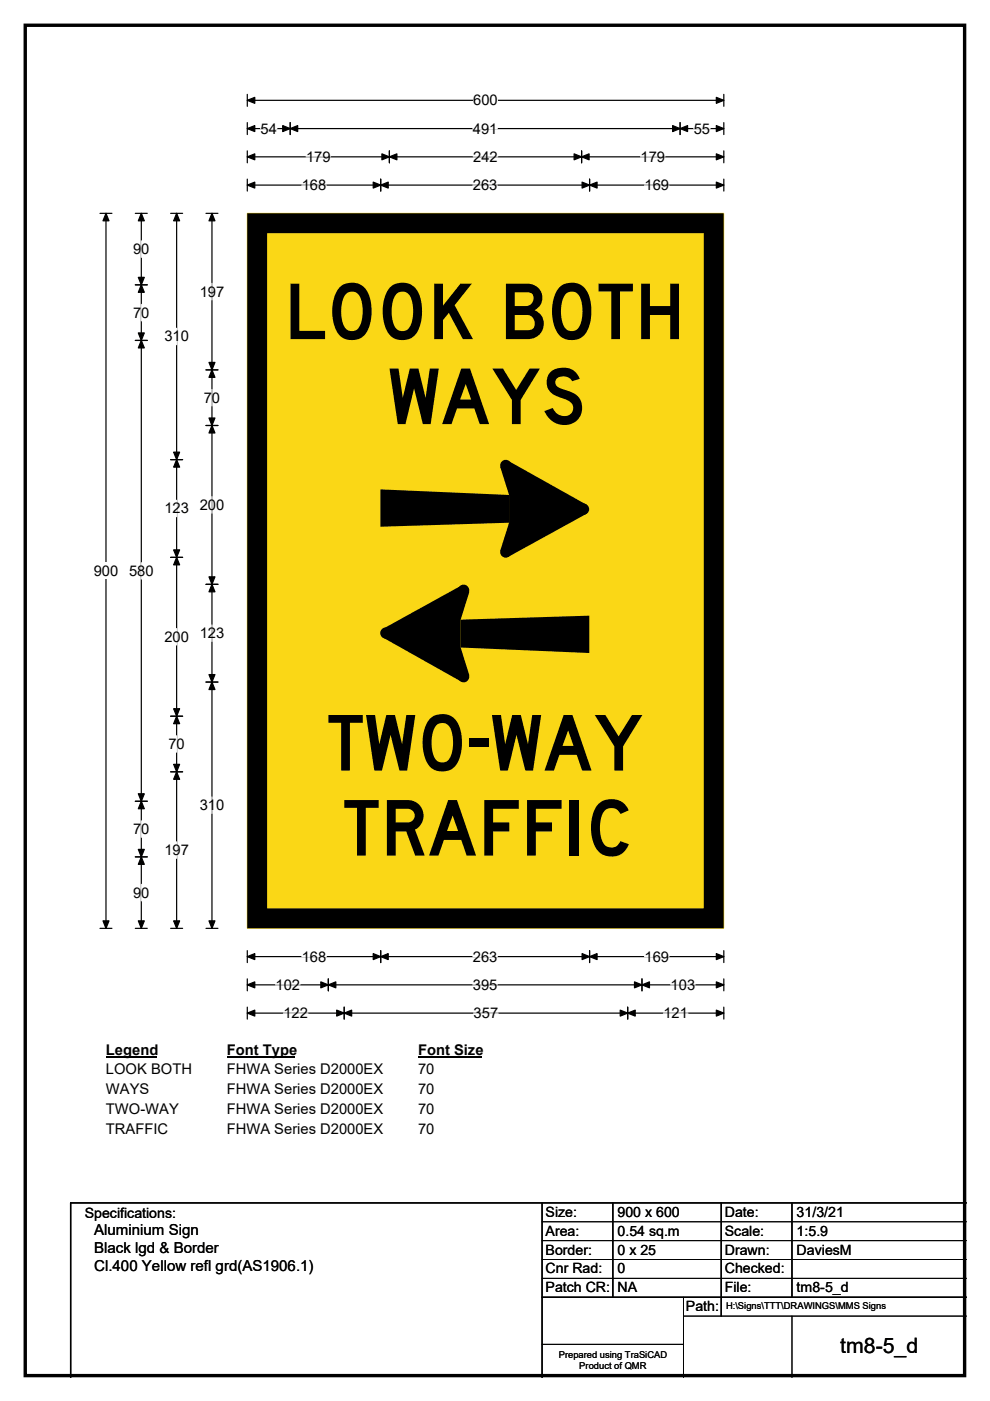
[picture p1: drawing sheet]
<svg xmlns="http://www.w3.org/2000/svg" width="210mm" height="297mm" viewBox="0 0 210 297" stroke-linecap="round" stroke-linejoin="round" font-family="sans-serif">
<path d="M5.4 5.4h199.2v286.3h-199.2z" fill="none" stroke="#000" stroke-width=".72"/>
<path d="M52.5 21.3h101M52.5 20v2.5M153.5 20v2.5" fill="none" stroke="#000" stroke-width=".25"/>
<path d="M52.5 21.3l1.5-.7v1.3zM151.9 20.6l1.6 .7-1.6 .6z" fill="#000" stroke="#000" stroke-width=".25"/>
<path d="M100.4 19.5h5.2v3.5h-5.2z" fill="#fff"/>
<g fill="none" stroke="#000" stroke-width=".25">
<path d="M52.5 27.3h101M52.5 26v2.5M52.5 32v2.5M52.5 38v2.5M52.5 33.3h101M52.5 39.2h101M61.6 26v2.5M80.8 38v2.5M82.6 32v2.5M123.4 32v2.5M125.1 38v2.5M144.3 26v2.5"/>
<path d="M153.5 26v2.5M153.5 32v2.5M153.5 38v2.5M21.2 45.2h2.5M22.5 45.2v151.6M21.2 196.8h2.5M52.5 201.5v2.6M52.5 207.5v2.6M52.5 213.5v2.6M52.5 202.8h101M52.5 208.8h101M52.5 214.8h101"/>
<path d="M69.6 207.5v2.6M73 213.5v2.6M80.8 201.5v2.6M125.1 201.5v2.6M133.1 213.5v2.6M136.2 207.5v2.6M153.5 201.5v2.6M153.5 213.5v2.6M153.5 207.5v2.6"/>
</g>
<g fill="#000" stroke="#000" stroke-width=".25">
<path d="M52.5 27.3l1.5-.7v1.3zM52.5 33.3l1.5-.7v1.3zM52.5 39.2l1.5-.6v1.3zM61.6 27.3l1.5-.7v1.3zM60 26.6l1.6 .7-1.6 .6zM80.8 39.2l1.5-.6v1.3zM79.2 38.6l1.6 .6-1.6 .7zM82.6 33.3l1.6-.7v1.3zM81 32.6l1.6 .7-1.6 .6zM121.8 32.6l1.6 .7-1.6 .6zM123.4 33.3l1.5-.7v1.3zM123.5 38.6l1.6 .6-1.6 .7z"/>
<path d="M125.1 39.2l1.5-.6v1.3zM142.7 26.6l1.6 .7-1.6 .6zM144.3 27.3l1.5-.7v1.3zM151.9 26.6l1.6 .7-1.6 .6zM151.9 32.6l1.6 .7-1.6 .6zM151.9 38.6l1.6 .6-1.6 .7zM22.5 45.2l.6 1.6h-1.3zM21.8 195.2h1.3l-.6 1.6zM52.5 202.8l1.5-.6v1.3zM52.5 208.8l1.5-.6v1.2zM52.5 214.8l1.5-.6v1.2zM69.6 208.8l1.6-.6v1.2z"/>
<path d="M68.1 208.2l1.5 .6-1.5 .6zM73 214.8l1.6-.6v1.2zM71.4 214.2l1.6 .6-1.6 .6zM80.8 202.8l1.5-.6v1.3zM79.2 202.2l1.6 .6-1.6 .7zM123.5 202.2l1.6 .6-1.6 .7zM125.1 202.8l1.5-.6v1.3zM131.6 214.2l1.5 .6-1.5 .6zM133.1 214.8l1.6-.6v1.2zM134.6 208.2l1.6 .6-1.6 .6zM136.2 208.8l1.6-.6v1.2zM151.9 202.2l1.6 .6-1.6 .7z"/>
<path d="M151.9 208.2l1.6 .6-1.6 .6zM151.9 214.2l1.6 .6-1.6 .6z"/>
</g>
<g fill="none" stroke="#fff" stroke-width=".25">
<path d="M55.3 27.3h3.4M64 39.2h5.2M64.9 33.3h5.2M100.3 27.3h5.2M100.3 39.2h5.2M100.4 33.3h5.2M135.8 33.3h5.3M136.7 39.2h5.2M147.2 27.3h3.4M58.4 208.8h5.2M60.1 214.8h5.2M64 202.8h5.2"/>
<path d="M100.3 202.8h5.2M100.3 208.8h5.2M100.5 214.8h5.2M136.7 202.8h5.2M140.7 214.8h5.2M142.2 208.8h5.2"/>
</g>
<path d="M19.9 119.3h5.2v3.5h-5.2z" fill="#fff"/>
<g fill="none" stroke="#000" stroke-width=".25">
<path d="M28.7 45.2h2.5M30 45.2v151.6M36.2 45.2h2.5M37.5 45.2v151.6M43.7 45.2h2.5M45 45.2v151.6M28.7 60.4h2.5M28.7 72.2h2.5M43.7 78.4h2.5M36.2 97.5h2.5M43.7 90.2h2.5M36.2 118.2h2.5"/>
<path d="M43.7 123.9h2.5M36.2 151.8h2.5M43.7 144.6h2.5M28.7 169.9h2.5M36.2 163.6h2.5M28.7 181.7h2.5M28.7 196.8h2.5M36.2 196.8h2.5M43.7 196.8h2.5"/>
</g>
<g fill="#000" stroke="#000" stroke-width=".25">
<path d="M30 45.2l.6 1.6h-1.3zM37.5 45.2l.6 1.6h-1.3zM45 45.2l.6 1.6h-1.3zM30 60.4l.6 1.6h-1.3zM29.3 70.6h1.3l-.6 1.6zM29.3 58.8h1.3l-.6 1.6zM30 72.2l.6 1.6h-1.3zM45 78.4l.6 1.6h-1.3zM44.3 76.8h1.3l-.6 1.6zM37.5 97.5l.6 1.5h-1.3zM36.8 95.9h1.3l-.6 1.6zM44.3 88.6h1.3l-.6 1.6z"/>
<path d="M45 90.2l.6 1.6h-1.3zM36.8 116.6h1.3l-.6 1.6zM37.5 118.2l.6 1.6h-1.3zM44.3 122.3h1.3l-.6 1.6zM45 123.9l.6 1.6h-1.3zM36.8 150.3h1.3l-.6 1.5zM37.5 151.8l.6 1.6h-1.3zM44.3 143h1.3l-.6 1.6zM45 144.6l.6 1.6h-1.3zM29.3 168.3h1.3l-.6 1.6zM30 169.9l.6 1.6h-1.3zM36.8 162.1h1.3l-.6 1.5z"/>
<path d="M37.5 163.6l.6 1.6h-1.3zM29.3 180.1h1.3l-.6 1.6zM30 181.7l.6 1.6h-1.3zM29.3 195.2h1.3l-.6 1.6zM36.8 195.2h1.3l-.6 1.6zM44.3 195.2h1.3l-.6 1.6z"/>
</g>
<g fill="none" stroke="#fff" stroke-width=".25">
<path d="M30 51.1v3.5M30 64.5v3.5M37.5 69.6v3.5M45 60.1v3.5M45 82.6v3.5M30 119.3v3.5M37.5 106.1v3.5M45 105.3v3.5M37.5 133.3v3.5M45 132.5v3.5M37.5 156v3.5M30 174v3.5"/>
<path d="M37.5 178.5v3.5M45 169v3.5M30 187.5v3.5"/>
</g>
<path d="M22.5 220.8h10.7v3.5h-10.7z" fill="#fff"/>
<path d="M22.5 224.1h10.7" fill="none" stroke="#000" stroke-width=".32"/>
<path d="M48.1 220.8h14.4v3.5h-14.4z" fill="#fff"/>
<path d="M48.1 224.1h14.4" fill="none" stroke="#000" stroke-width=".32"/>
<path d="M88.7 220.8h13.4v3.5h-13.4z" fill="#fff"/>
<path d="M88.7 224.1h13.4" fill="none" stroke="#000" stroke-width=".32"/>
<g fill="#fff">
<path d="M22.5 225h18.1v3.5h-18.1z"/>
<path d="M48.1 225h33.1v3.5h-33.1z"/>
<path d="M88.7 225h3.4v3.5h-3.4z"/>
<path d="M22.5 229.2h9.1v3.5h-9.1z"/>
<path d="M48.1 229.2h33.1v3.5h-33.1z"/>
<path d="M88.7 229.2h3.4v3.5h-3.4z"/>
<path d="M22.5 233.4h15.3v3.5h-15.3z"/>
<path d="M48.1 233.4h33.1v3.5h-33.1z"/>
<path d="M88.7 233.4h3.4v3.5h-3.4z"/>
<path d="M22.5 237.6h13.1v3.4h-13.1z"/>
<path d="M48.1 237.6h33.1v3.4h-33.1z"/>
<path d="M88.7 237.6h3.4v3.4h-3.4z"/>
</g>
<path d="M52.5 45.3h101v151.5h-101z" fill="#fad716"/>
<path d="M52.5 45.2h101v151.6h-101z" fill="none" stroke="#fad716" stroke-width=".21"/>
<path d="M54.5 47.3h96.9v147.4h-96.9z" fill="none" stroke="#000" stroke-width="4.2"/>
<g fill="#000">
<path d="M80.7 103.8l27.3 1.1v5.9l-27.3 .9zM97.7 131.4l27.3-.9v8l-27.3-1.2z"/>
<path d="M106.1 99l1.7-1.3 16.5 9.3v2l-16.5 9.1-1.7-1.4 1.9-5.9v-5.9z" fill-rule="evenodd"/>
<path d="M81.4 133.2l16.5-9.1 1.6 1.4-1.8 5.9v5.9l1.8 5.9-1.6 1.3-16.5-9.2z" fill-rule="evenodd"/>
<circle cx="107.3" cy="98.7" r="1.19"/>
<circle cx="107.3" cy="117.1" r="1.19"/>
<circle cx="123.8" cy="108" r="1.19"/>
<circle cx="81.8" cy="134.2" r="1.19"/>
<circle cx="98.3" cy="125.1" r="1.19"/>
<circle cx="98.3" cy="143.5" r="1.19"/>
</g>
<path d="M115 255v37M130 255v20M153 255v24M168 255v20M205 255h-190v37M115 275h90" fill="none" stroke="#000" stroke-width=".3"/>
<path d="M115 259h90M115 263h90M115 267h90M115 271h90M145 279h60M145 275v17M168 279v13M115 285h30" fill="none" stroke="#000" stroke-width=".21"/>
<g font-size="16.3">
<text x="60.2" y="71.9">LOOK BOTH</text>
<text x="82.3" y="89.9">WAYS</text>
<text x="69.3" y="163.4">TWO-WAY</text>
<text x="72.7" y="181.4">TRAFFIC</text>
</g>
<text font-size="4.5" x="178.2" y="286.9">tm8-5_d</text>
<g font-size="3.2">
<text x="20" y="261.9">Aluminium Sign</text>
<text x="20" y="265.7">Black lgd &amp; Border</text>
<text x="20" y="269.6">Cl.400 Yellow refl grd(AS1906.1)</text>
</g>
<g font-size="3.1">
<text x="100.4" y="22.3">600</text>
<text x="55.3" y="28.3">54</text>
<text x="100.3" y="28.3">491</text>
<text x="147.2" y="28.3">55</text>
<text x="64.9" y="34.3">179</text>
<text x="100.4" y="34.3">242</text>
<text x="135.8" y="34.3">179</text>
<text x="64" y="40.3">168</text>
<text x="100.3" y="40.3">263</text>
<text x="136.7" y="40.3">169</text>
<text x="28.2" y="53.8">90</text>
<text x="42.4" y="62.9">197</text>
<text x="28.2" y="67.3">70</text>
<text x="34.9" y="72.4">310</text>
<text x="43.2" y="85.4">70</text>
<text x="34.9" y="108.9">123</text>
<text x="42.4" y="108.1">200</text>
<text x="19.9" y="122.1">900</text>
<text x="27.4" y="122.1">580</text>
<text x="34.9" y="136.1">200</text>
<text x="42.4" y="135.3">123</text>
<text x="35.7" y="158.8">70</text>
<text x="42.4" y="171.8">310</text>
<text x="28.2" y="176.8">70</text>
<text x="34.9" y="181.3">197</text>
<text x="28.2" y="190.3">90</text>
<text x="64" y="203.9">168</text>
<text x="100.3" y="203.9">263</text>
<text x="136.7" y="203.9">169</text>
<text x="58.4" y="209.9">102</text>
<text x="100.3" y="209.9">395</text>
<text x="142.2" y="209.9">103</text>
<text x="60.1" y="215.9">122</text>
<text x="100.5" y="215.9">357</text>
<text x="140.7" y="215.9">121</text>
<text x="22.5" y="223.6">Legend</text>
<text x="22.5" y="227.8">LOOK BOTH</text>
<text x="48.1" y="223.6">Font Type</text>
<text x="48.1" y="227.8">FHWA Series D2000EX</text>
<text x="88.7" y="223.6">Font Size</text>
<text x="88.7" y="227.8">70</text>
<text x="22.5" y="232">WAYS</text>
<text x="48.1" y="232">FHWA Series D2000EX</text>
<text x="88.7" y="232">70</text>
<text x="22.5" y="236.2">TWO-WAY</text>
<text x="48.1" y="236.2">FHWA Series D2000EX</text>
<text x="88.7" y="236.2">70</text>
<text x="22.5" y="240.3">TRAFFIC</text>
<text x="48.1" y="240.3">FHWA Series D2000EX</text>
<text x="88.7" y="240.3">70</text>
</g>
<g font-size="3">
<text x="115.7" y="258">Size:</text>
<text x="131" y="258">900 x 600</text>
<text x="153.7" y="258">Date:</text>
<text x="169" y="258">31/3/21</text>
<text x="18" y="258.2">Specifications:</text>
<text x="115.7" y="262">Area:</text>
<text x="131" y="262">0.54 sq.m</text>
<text x="153.7" y="262">Scale:</text>
<text x="169" y="262">1:5.9</text>
<text x="115.7" y="266">Border:</text>
<text x="115.7" y="270">Cnr Rad:</text>
<text x="131" y="266">0 x 25</text>
<text x="131" y="270">0</text>
<text x="153.7" y="266">Drawn:</text>
<text x="153.7" y="270">Checked:</text>
<text x="169" y="266">DaviesM</text>
<text x="115.7" y="274">Patch CR:</text>
<text x="131" y="274">NA</text>
<text x="153.7" y="274">File:</text>
<text x="169" y="274">tm8-5_d</text>
<text x="145.5" y="278">Path:</text>
</g>
<g font-size="2">
<text x="154" y="277.6">H:\Signs\TTT\DRAWINGS\MMS Signs</text>
<text x="118.5" y="287.8">Prepared using TraSiCAD</text>
<text x="122.9" y="290.2">Product of QMR</text>
</g>
</svg>
